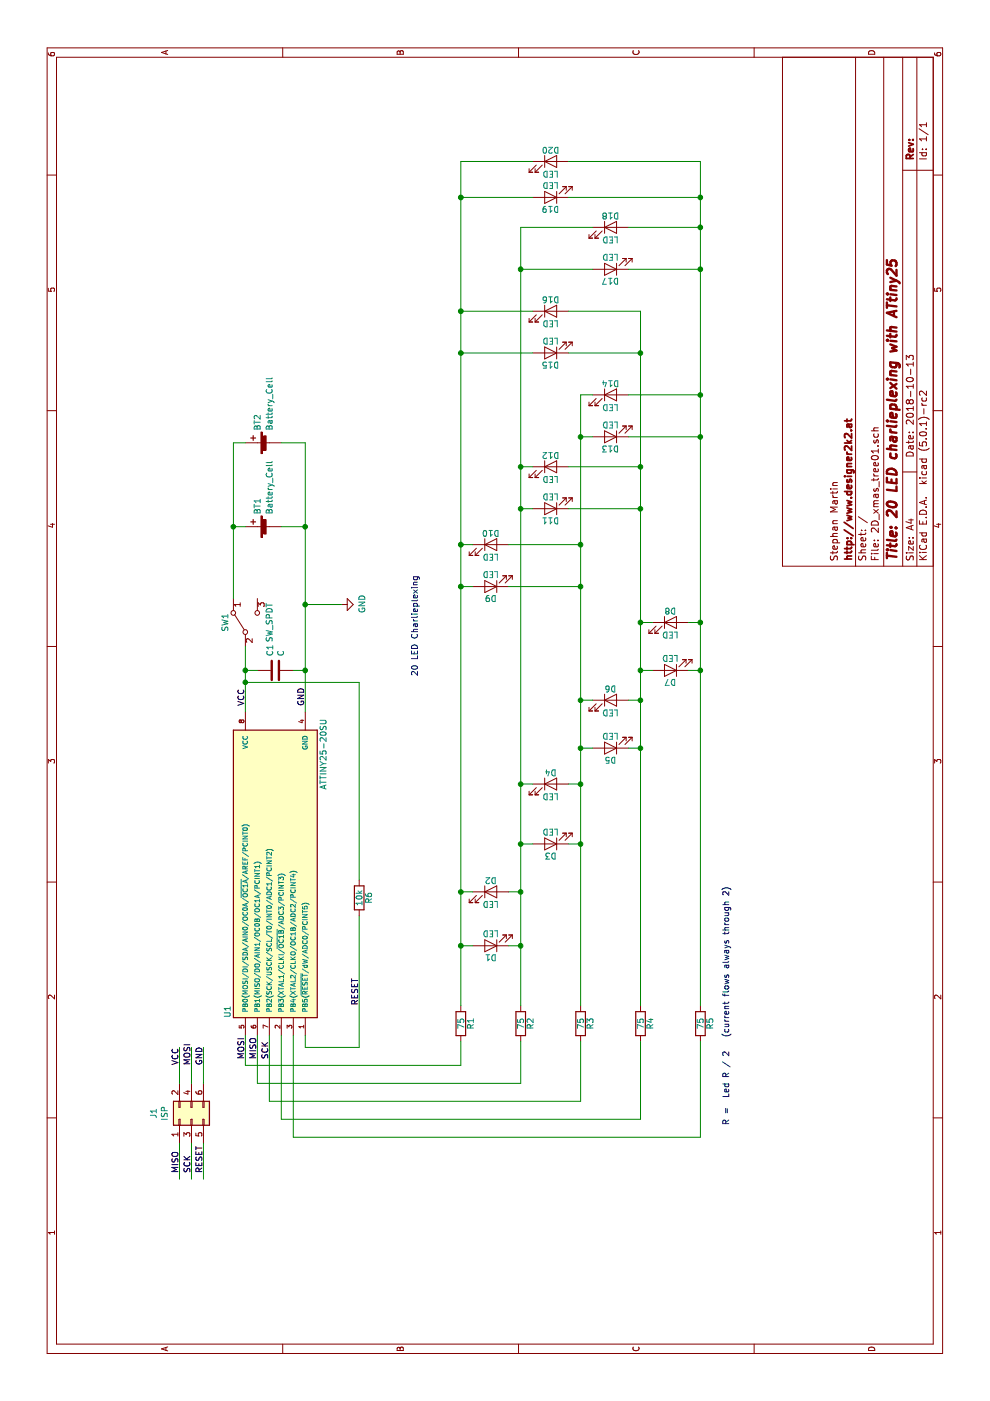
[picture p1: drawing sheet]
EESchema Schematic File Version 4
LIBS:2D_xmas_tree01-cache
EELAYER 26 0
EELAYER END
$Descr A4 11693 8268
encoding utf-8
Sheet 1 1
Title "20 LED charlieplexing with ATtiny25"
Date "2018-10-13"
Rev ""
Comp "http://www.designer2k2.at"
Comment1 "Stephan Martin"
Comment2 ""
Comment3 ""
Comment4 ""
$EndDescr
$Comp
L atmel:ATTINY25-20SU U1
U 1 1
P 4400 2300
F 0 "U1" H 3250 2700 50  0000 C CNN
F 1 "ATTINY25-20SU" H 5400 1900 50  0000 C CNN
F 2 "Castellation_Stuff_designer2k2:SOIC-8_Inside" H 5350 2300 50  0001 C CIN
F 3 "" H 4400 2300 50  0001 C CNN
	1    4400 2300
	1    0    0    -1  
$EndComp
$Comp
L Device:Battery_Cell BT1
U 1 1
P 7300 2250
F 0 "BT1" H 7400 2350 50  0000 L CNN
F 1 "Battery_Cell" H 7400 2250 50  0000 L CNN
F 2 "Castellation_Stuff_designer2k2:Keystone_1058_1x2032-CoinCell_Inside" V 7300 2310 50  0001 C CNN
F 3 "" V 7300 2310 50  0001 C CNN
	1    7300 2250
	1    0    0    -1  
$EndComp
$Comp
L Device:LED D1
U 1 1
P 3800 4100
F 0 "D1" H 3800 4200 50  0000 C CNN
F 1 "LED" H 3800 4000 50  0000 C CNN
F 2 "Castellation_Stuff_designer2k2:0805_Internal_Castellation" H 3800 4100 50  0001 C CNN
F 3 "" H 3800 4100 50  0001 C CNN
	1    3800 4100
	0    -1   -1   0   
$EndComp
$Comp
L Device:LED D2
U 1 1
P 4250 4100
F 0 "D2" H 4250 4200 50  0000 C CNN
F 1 "LED" H 4250 4000 50  0000 C CNN
F 2 "Castellation_Stuff_designer2k2:0805_Internal_Castellation" H 4250 4100 50  0001 C CNN
F 3 "" H 4250 4100 50  0001 C CNN
	1    4250 4100
	0    1    1    0   
$EndComp
$Comp
L Device:R R1
U 1 1
P 3150 3850
F 0 "R1" V 3230 3850 50  0000 C CNN
F 1 "75" V 3150 3850 50  0000 C CNN
F 2 "Castellation_Stuff_designer2k2:0805_Internal_Castellation" V 3080 3850 50  0001 C CNN
F 3 "" H 3150 3850 50  0001 C CNN
	1    3150 3850
	0    1    1    0   
$EndComp
$Comp
L Device:R R2
U 1 1
P 3150 4350
F 0 "R2" V 3230 4350 50  0000 C CNN
F 1 "75" V 3150 4350 50  0000 C CNN
F 2 "Castellation_Stuff_designer2k2:0805_Internal_Castellation" V 3080 4350 50  0001 C CNN
F 3 "" H 3150 4350 50  0001 C CNN
	1    3150 4350
	0    1    1    0   
$EndComp
Wire Wire Line
	3800 4350 3800 4250
Wire Wire Line
	4250 4350 4250 4250
Connection ~ 3800 4350
Wire Wire Line
	3300 3850 3800 3850
Wire Wire Line
	3800 3850 3800 3950
Wire Wire Line
	4250 3850 4250 3950
Connection ~ 3800 3850
$Comp
L Device:LED D3
U 1 1
P 4650 4600
F 0 "D3" H 4650 4700 50  0000 C CNN
F 1 "LED" H 4650 4500 50  0000 C CNN
F 2 "Castellation_Stuff_designer2k2:0805_Internal_Castellation" H 4650 4600 50  0001 C CNN
F 3 "" H 4650 4600 50  0001 C CNN
	1    4650 4600
	0    -1   -1   0   
$EndComp
$Comp
L Device:LED D4
U 1 1
P 5150 4600
F 0 "D4" H 5150 4700 50  0000 C CNN
F 1 "LED" H 5150 4500 50  0000 C CNN
F 2 "Castellation_Stuff_designer2k2:0805_Internal_Castellation" H 5150 4600 50  0001 C CNN
F 3 "" H 5150 4600 50  0001 C CNN
	1    5150 4600
	0    1    1    0   
$EndComp
Wire Wire Line
	4650 4350 4650 4450
Connection ~ 4250 4350
Wire Wire Line
	5150 4350 5150 4450
Connection ~ 4650 4350
$Comp
L Device:R R3
U 1 1
P 3150 4850
F 0 "R3" V 3230 4850 50  0000 C CNN
F 1 "75" V 3150 4850 50  0000 C CNN
F 2 "Castellation_Stuff_designer2k2:0805_Internal_Castellation" V 3080 4850 50  0001 C CNN
F 3 "" H 3150 4850 50  0001 C CNN
	1    3150 4850
	0    1    1    0   
$EndComp
Wire Wire Line
	3300 4850 4650 4850
Wire Wire Line
	4650 4850 4650 4750
Wire Wire Line
	5150 4850 5150 4750
Connection ~ 4650 4850
$Comp
L Device:LED D5
U 1 1
P 5450 5100
F 0 "D5" H 5450 5200 50  0000 C CNN
F 1 "LED" H 5450 5000 50  0000 C CNN
F 2 "Castellation_Stuff_designer2k2:0805_Internal_Castellation" H 5450 5100 50  0001 C CNN
F 3 "" H 5450 5100 50  0001 C CNN
	1    5450 5100
	0    -1   -1   0   
$EndComp
$Comp
L Device:LED D6
U 1 1
P 5850 5100
F 0 "D6" H 5850 5200 50  0000 C CNN
F 1 "LED" H 5850 5000 50  0000 C CNN
F 2 "Castellation_Stuff_designer2k2:0805_Internal_Castellation" H 5850 5100 50  0001 C CNN
F 3 "" H 5850 5100 50  0001 C CNN
	1    5850 5100
	0    1    1    0   
$EndComp
Wire Wire Line
	5450 4850 5450 4950
Connection ~ 5150 4850
Wire Wire Line
	5850 4850 5850 4950
Connection ~ 5450 4850
$Comp
L Device:R R4
U 1 1
P 3150 5350
F 0 "R4" V 3230 5350 50  0000 C CNN
F 1 "75" V 3150 5350 50  0000 C CNN
F 2 "Castellation_Stuff_designer2k2:0805_Internal_Castellation" V 3080 5350 50  0001 C CNN
F 3 "" H 3150 5350 50  0001 C CNN
	1    3150 5350
	0    1    1    0   
$EndComp
Wire Wire Line
	3300 5350 5450 5350
Wire Wire Line
	5450 5350 5450 5250
Wire Wire Line
	5850 5350 5850 5250
Connection ~ 5450 5350
$Comp
L Device:LED D7
U 1 1
P 6100 5600
F 0 "D7" H 6100 5700 50  0000 C CNN
F 1 "LED" H 6100 5500 50  0000 C CNN
F 2 "Castellation_Stuff_designer2k2:0805_Internal_Castellation" H 6100 5600 50  0001 C CNN
F 3 "" H 6100 5600 50  0001 C CNN
	1    6100 5600
	0    -1   -1   0   
$EndComp
$Comp
L Device:LED D8
U 1 1
P 6500 5600
F 0 "D8" H 6500 5700 50  0000 C CNN
F 1 "LED" H 6500 5500 50  0000 C CNN
F 2 "Castellation_Stuff_designer2k2:0805_Internal_Castellation" H 6500 5600 50  0001 C CNN
F 3 "" H 6500 5600 50  0001 C CNN
	1    6500 5600
	0    1    1    0   
$EndComp
Wire Wire Line
	6100 5350 6100 5450
Connection ~ 5850 5350
Wire Wire Line
	6500 5350 6500 5450
Connection ~ 6100 5350
$Comp
L Device:R R5
U 1 1
P 3150 5850
F 0 "R5" V 3230 5850 50  0000 C CNN
F 1 "75" V 3150 5850 50  0000 C CNN
F 2 "Castellation_Stuff_designer2k2:0805_Internal_Castellation" V 3080 5850 50  0001 C CNN
F 3 "" H 3150 5850 50  0001 C CNN
	1    3150 5850
	0    1    1    0   
$EndComp
Wire Wire Line
	3300 5850 6100 5850
Wire Wire Line
	6100 5850 6100 5750
Wire Wire Line
	6500 5850 6500 5750
Connection ~ 6100 5850
Connection ~ 4250 3850
Connection ~ 5150 4350
Connection ~ 5850 4850
$Comp
L Device:LED D9
U 1 1
P 6800 4100
F 0 "D9" H 6800 4200 50  0000 C CNN
F 1 "LED" H 6800 4000 50  0000 C CNN
F 2 "Castellation_Stuff_designer2k2:0805_Internal_Castellation" H 6800 4100 50  0001 C CNN
F 3 "" H 6800 4100 50  0001 C CNN
	1    6800 4100
	0    -1   -1   0   
$EndComp
$Comp
L Device:LED D10
U 1 1
P 7150 4100
F 0 "D10" H 7150 4200 50  0000 C CNN
F 1 "LED" H 7150 4000 50  0000 C CNN
F 2 "Castellation_Stuff_designer2k2:0805_Internal_Castellation" H 7150 4100 50  0001 C CNN
F 3 "" H 7150 4100 50  0001 C CNN
	1    7150 4100
	0    1    1    0   
$EndComp
Wire Wire Line
	6800 3950 6800 3850
Connection ~ 6800 3850
Wire Wire Line
	7150 3950 7150 3850
Connection ~ 7150 3850
Wire Wire Line
	6800 4250 6800 4850
Connection ~ 6800 4850
Wire Wire Line
	7150 4250 7150 4850
Connection ~ 7150 4850
Connection ~ 6500 5350
Connection ~ 6500 5850
$Comp
L Device:LED D11
U 1 1
P 7450 4600
F 0 "D11" H 7450 4700 50  0000 C CNN
F 1 "LED" H 7450 4500 50  0000 C CNN
F 2 "Castellation_Stuff_designer2k2:0805_Internal_Castellation" H 7450 4600 50  0001 C CNN
F 3 "" H 7450 4600 50  0001 C CNN
	1    7450 4600
	0    -1   -1   0   
$EndComp
$Comp
L Device:LED D12
U 1 1
P 7800 4600
F 0 "D12" H 7800 4700 50  0000 C CNN
F 1 "LED" H 7800 4500 50  0000 C CNN
F 2 "Castellation_Stuff_designer2k2:0805_Internal_Castellation" H 7800 4600 50  0001 C CNN
F 3 "" H 7800 4600 50  0001 C CNN
	1    7800 4600
	0    1    1    0   
$EndComp
Wire Wire Line
	7450 4350 7450 4450
Connection ~ 7450 4350
Wire Wire Line
	7800 4350 7800 4450
Connection ~ 7800 4350
Wire Wire Line
	7450 4750 7450 5350
Connection ~ 7450 5350
Wire Wire Line
	7800 4750 7800 5350
Connection ~ 7800 5350
$Comp
L Device:LED D13
U 1 1
P 8050 5100
F 0 "D13" H 8050 5200 50  0000 C CNN
F 1 "LED" H 8050 5000 50  0000 C CNN
F 2 "Castellation_Stuff_designer2k2:0805_Internal_Castellation" H 8050 5100 50  0001 C CNN
F 3 "" H 8050 5100 50  0001 C CNN
	1    8050 5100
	0    -1   -1   0   
$EndComp
$Comp
L Device:LED D14
U 1 1
P 8400 5100
F 0 "D14" H 8400 5200 50  0000 C CNN
F 1 "LED" H 8400 5000 50  0000 C CNN
F 2 "Castellation_Stuff_designer2k2:0805_Internal_Castellation" H 8400 5100 50  0001 C CNN
F 3 "" H 8400 5100 50  0001 C CNN
	1    8400 5100
	0    1    1    0   
$EndComp
Wire Wire Line
	8050 4950 8050 4850
Connection ~ 8050 4850
Wire Wire Line
	8050 5250 8050 5850
Connection ~ 8050 5850
Wire Wire Line
	8400 4850 8400 4950
Wire Wire Line
	8400 5250 8400 5850
Connection ~ 8400 5850
$Comp
L Device:LED D15
U 1 1
P 8750 4600
F 0 "D15" H 8750 4700 50  0000 C CNN
F 1 "LED" H 8750 4500 50  0000 C CNN
F 2 "Castellation_Stuff_designer2k2:0805_Internal_Castellation" H 8750 4600 50  0001 C CNN
F 3 "" H 8750 4600 50  0001 C CNN
	1    8750 4600
	0    -1   -1   0   
$EndComp
$Comp
L Device:LED D16
U 1 1
P 9100 4600
F 0 "D16" H 9100 4700 50  0000 C CNN
F 1 "LED" H 9100 4500 50  0000 C CNN
F 2 "Castellation_Stuff_designer2k2:0805_Internal_Castellation" H 9100 4600 50  0001 C CNN
F 3 "" H 9100 4600 50  0001 C CNN
	1    9100 4600
	0    1    1    0   
$EndComp
Wire Wire Line
	8750 4450 8750 3850
Connection ~ 8750 3850
Wire Wire Line
	9100 4450 9100 3850
Connection ~ 9100 3850
Wire Wire Line
	8750 4750 8750 5350
Connection ~ 8750 5350
Wire Wire Line
	9100 5350 9100 4750
$Comp
L Device:LED D17
U 1 1
P 9450 5100
F 0 "D17" H 9450 5200 50  0000 C CNN
F 1 "LED" H 9450 5000 50  0000 C CNN
F 2 "Castellation_Stuff_designer2k2:0805_Internal_Castellation" H 9450 5100 50  0001 C CNN
F 3 "" H 9450 5100 50  0001 C CNN
	1    9450 5100
	0    -1   -1   0   
$EndComp
$Comp
L Device:LED D18
U 1 1
P 9800 5100
F 0 "D18" H 9800 5200 50  0000 C CNN
F 1 "LED" H 9800 5000 50  0000 C CNN
F 2 "Castellation_Stuff_designer2k2:0805_Internal_Castellation" H 9800 5100 50  0001 C CNN
F 3 "" H 9800 5100 50  0001 C CNN
	1    9800 5100
	0    1    1    0   
$EndComp
Wire Wire Line
	9450 4350 9450 4950
Connection ~ 9450 4350
Wire Wire Line
	9800 4350 9800 4950
Wire Wire Line
	9450 5250 9450 5850
Connection ~ 9450 5850
Wire Wire Line
	9800 5250 9800 5850
Connection ~ 9800 5850
$Comp
L Device:LED D19
U 1 1
P 10050 4600
F 0 "D19" H 10050 4700 50  0000 C CNN
F 1 "LED" H 10050 4500 50  0000 C CNN
F 2 "Castellation_Stuff_designer2k2:0805_Internal_Castellation" H 10050 4600 50  0001 C CNN
F 3 "" H 10050 4600 50  0001 C CNN
	1    10050 4600
	0    -1   -1   0   
$EndComp
$Comp
L Device:LED D20
U 1 1
P 10350 4600
F 0 "D20" H 10350 4700 50  0000 C CNN
F 1 "LED" H 10350 4500 50  0000 C CNN
F 2 "Castellation_Stuff_designer2k2:0805_Internal_Castellation" H 10350 4600 50  0001 C CNN
F 3 "" H 10350 4600 50  0001 C CNN
	1    10350 4600
	0    1    1    0   
$EndComp
Wire Wire Line
	10050 4450 10050 3850
Connection ~ 10050 3850
Wire Wire Line
	10350 3850 10350 4450
Wire Wire Line
	3300 4350 3800 4350
Wire Wire Line
	10050 4750 10050 5850
Connection ~ 10050 5850
Wire Wire Line
	10350 5850 10350 4750
Wire Wire Line
	3050 2050 2800 2050
Wire Wire Line
	2800 2050 2800 3850
Wire Wire Line
	2800 3850 3000 3850
Wire Wire Line
	3050 2150 2650 2150
Wire Wire Line
	2650 2150 2650 4350
Wire Wire Line
	2650 4350 3000 4350
Wire Wire Line
	3050 2250 2500 2250
Wire Wire Line
	2500 2250 2500 4850
Wire Wire Line
	2500 4850 3000 4850
Wire Wire Line
	3050 2350 2350 2350
Wire Wire Line
	2350 2350 2350 5350
Wire Wire Line
	2350 5350 3000 5350
Wire Wire Line
	3050 2450 2200 2450
Wire Wire Line
	2200 2450 2200 5850
Wire Wire Line
	2200 5850 3000 5850
$Comp
L switches:SW_SPDT SW1
U 1 1
P 6500 2050
F 0 "SW1" H 6500 2220 50  0000 C CNN
F 1 "SW_SPDT" H 6500 1850 50  0000 C CNN
F 2 "Castellation_Stuff_designer2k2:PCM12SMTR_inside" H 6500 2050 50  0001 C CNN
F 3 "" H 6500 2050 50  0001 C CNN
	1    6500 2050
	1    0    0    -1  
$EndComp
Wire Wire Line
	6300 2050 6100 2050
Wire Wire Line
	5750 2550 6100 2550
Wire Wire Line
	7300 2550 7300 2350
Wire Wire Line
	6700 1950 7300 1950
Wire Wire Line
	7300 1950 7300 2050
$Comp
L Device:Battery_Cell BT2
U 1 1
P 8000 2250
F 0 "BT2" H 8100 2350 50  0000 L CNN
F 1 "Battery_Cell" H 8100 2250 50  0000 L CNN
F 2 "Castellation_Stuff_designer2k2:Keystone_1058_1x2032-CoinCell_Inside" V 8000 2310 50  0001 C CNN
F 3 "" V 8000 2310 50  0001 C CNN
	1    8000 2250
	1    0    0    -1  
$EndComp
Wire Wire Line
	8000 2550 8000 2350
Connection ~ 7300 2550
Wire Wire Line
	8000 1950 8000 2050
Connection ~ 7300 1950
Wire Wire Line
	3800 4350 4250 4350
Wire Wire Line
	3800 3850 4250 3850
Wire Wire Line
	4250 4350 4650 4350
Wire Wire Line
	4650 4350 5150 4350
Wire Wire Line
	4650 4850 5150 4850
Wire Wire Line
	5150 4850 5450 4850
Wire Wire Line
	5450 4850 5850 4850
Wire Wire Line
	5450 5350 5850 5350
Wire Wire Line
	5850 5350 6100 5350
Wire Wire Line
	6100 5350 6500 5350
Wire Wire Line
	6100 5850 6500 5850
Wire Wire Line
	4250 3850 6800 3850
Wire Wire Line
	5150 4350 7450 4350
Wire Wire Line
	5850 4850 6800 4850
Wire Wire Line
	6800 3850 7150 3850
Wire Wire Line
	7150 3850 8750 3850
Wire Wire Line
	6800 4850 7150 4850
Wire Wire Line
	7150 4850 8050 4850
Wire Wire Line
	6500 5350 7450 5350
Wire Wire Line
	6500 5850 8050 5850
Wire Wire Line
	7450 4350 7800 4350
Wire Wire Line
	7800 4350 9450 4350
Wire Wire Line
	7450 5350 7800 5350
Wire Wire Line
	7800 5350 8750 5350
Wire Wire Line
	8050 4850 8400 4850
Wire Wire Line
	8050 5850 8400 5850
Wire Wire Line
	8400 5850 9450 5850
Wire Wire Line
	8750 3850 9100 3850
Wire Wire Line
	9100 3850 10050 3850
Wire Wire Line
	8750 5350 9100 5350
Wire Wire Line
	9450 4350 9800 4350
Wire Wire Line
	9450 5850 9800 5850
Wire Wire Line
	9800 5850 10050 5850
Wire Wire Line
	10050 3850 10350 3850
Wire Wire Line
	10050 5850 10350 5850
Wire Wire Line
	7300 2550 8000 2550
Wire Wire Line
	7300 1950 8000 1950
Text Notes 2300 6100 0    50   ~ 0
R =  Led R / 2   (current flows always through 2)
Text Notes 6050 3500 0    50   ~ 0
20 LED Charlieplexing
$Comp
L conn:Conn_02x03_Odd_Even J1
U 1 1
P 2350 1600
F 0 "J1" H 2400 1917 50  0000 C CNN
F 1 "ISP" H 2400 1826 50  0000 C CNN
F 2 "Socket_Strips:Socket_Strip_Straight_2x03_Pitch2.54mm" H 2350 1600 50  0001 C CNN
F 3 "~" H 2350 1600 50  0001 C CNN
	1    2350 1600
	1    0    0    -1  
$EndComp
$Comp
L Device:R R6
U 1 1
P 4200 3000
F 0 "R6" V 4280 3000 50  0000 C CNN
F 1 "10k" V 4200 3000 50  0000 C CNN
F 2 "Castellation_Stuff_designer2k2:0805_Internal_Castellation" V 4130 3000 50  0001 C CNN
F 3 "" H 4200 3000 50  0001 C CNN
	1    4200 3000
	0    1    1    0   
$EndComp
Wire Wire Line
	3050 2550 2950 2550
Wire Wire Line
	2950 2550 2950 3000
Wire Wire Line
	2950 3000 4050 3000
Wire Wire Line
	4350 3000 6000 3000
Wire Wire Line
	6000 3000 6000 2050
Connection ~ 6000 2050
Wire Wire Line
	6000 2050 5750 2050
Text Label 3300 3000 0    50   ~ 0
RESET
Text Label 5800 2050 0    50   ~ 0
VCC
Text Label 5800 2550 0    50   ~ 0
GND
Text Label 2850 2050 0    50   ~ 0
MOSI
Text Label 2850 2150 0    50   ~ 0
MISO
Text Label 2850 2250 0    50   ~ 0
SCK
Wire Wire Line
	2650 1500 2950 1500
Wire Wire Line
	2650 1600 2950 1600
Wire Wire Line
	2650 1700 2950 1700
Text Label 2800 1500 0    50   ~ 0
VCC
Text Label 2800 1600 0    50   ~ 0
MOSI
Text Label 2800 1700 0    50   ~ 0
GND
Wire Wire Line
	1850 1500 2150 1500
Wire Wire Line
	2150 1600 1850 1600
Wire Wire Line
	2150 1700 1850 1700
Text Label 1900 1500 0    50   ~ 0
MISO
Text Label 1900 1600 0    50   ~ 0
SCK
Text Label 1900 1700 0    50   ~ 0
RESET
$Comp
L power:GND #PWR0101
U 1 1
P 6650 2850
F 0 "#PWR0101" H 6650 2600 50  0001 C CNN
F 1 "GND" H 6655 2677 50  0000 C CNN
F 2 "" H 6650 2850 50  0001 C CNN
F 3 "" H 6650 2850 50  0001 C CNN
	1    6650 2850
	1    0    0    -1  
$EndComp
Wire Wire Line
	6650 2850 6650 2550
Connection ~ 6650 2550
Wire Wire Line
	6650 2550 7300 2550
$Comp
L Device:C C1
U 1 1
P 6100 2300
F 0 "C1" H 6215 2346 50  0000 L CNN
F 1 "C" H 6215 2255 50  0000 L CNN
F 2 "Castellation_Stuff_designer2k2:0805_Internal_Castellation" H 6138 2150 50  0001 C CNN
F 3 "~" H 6100 2300 50  0001 C CNN
	1    6100 2300
	1    0    0    -1  
$EndComp
Wire Wire Line
	6100 2150 6100 2050
Connection ~ 6100 2050
Wire Wire Line
	6100 2050 6000 2050
Wire Wire Line
	6100 2450 6100 2550
Connection ~ 6100 2550
Wire Wire Line
	6100 2550 6650 2550
$EndSCHEMATC
